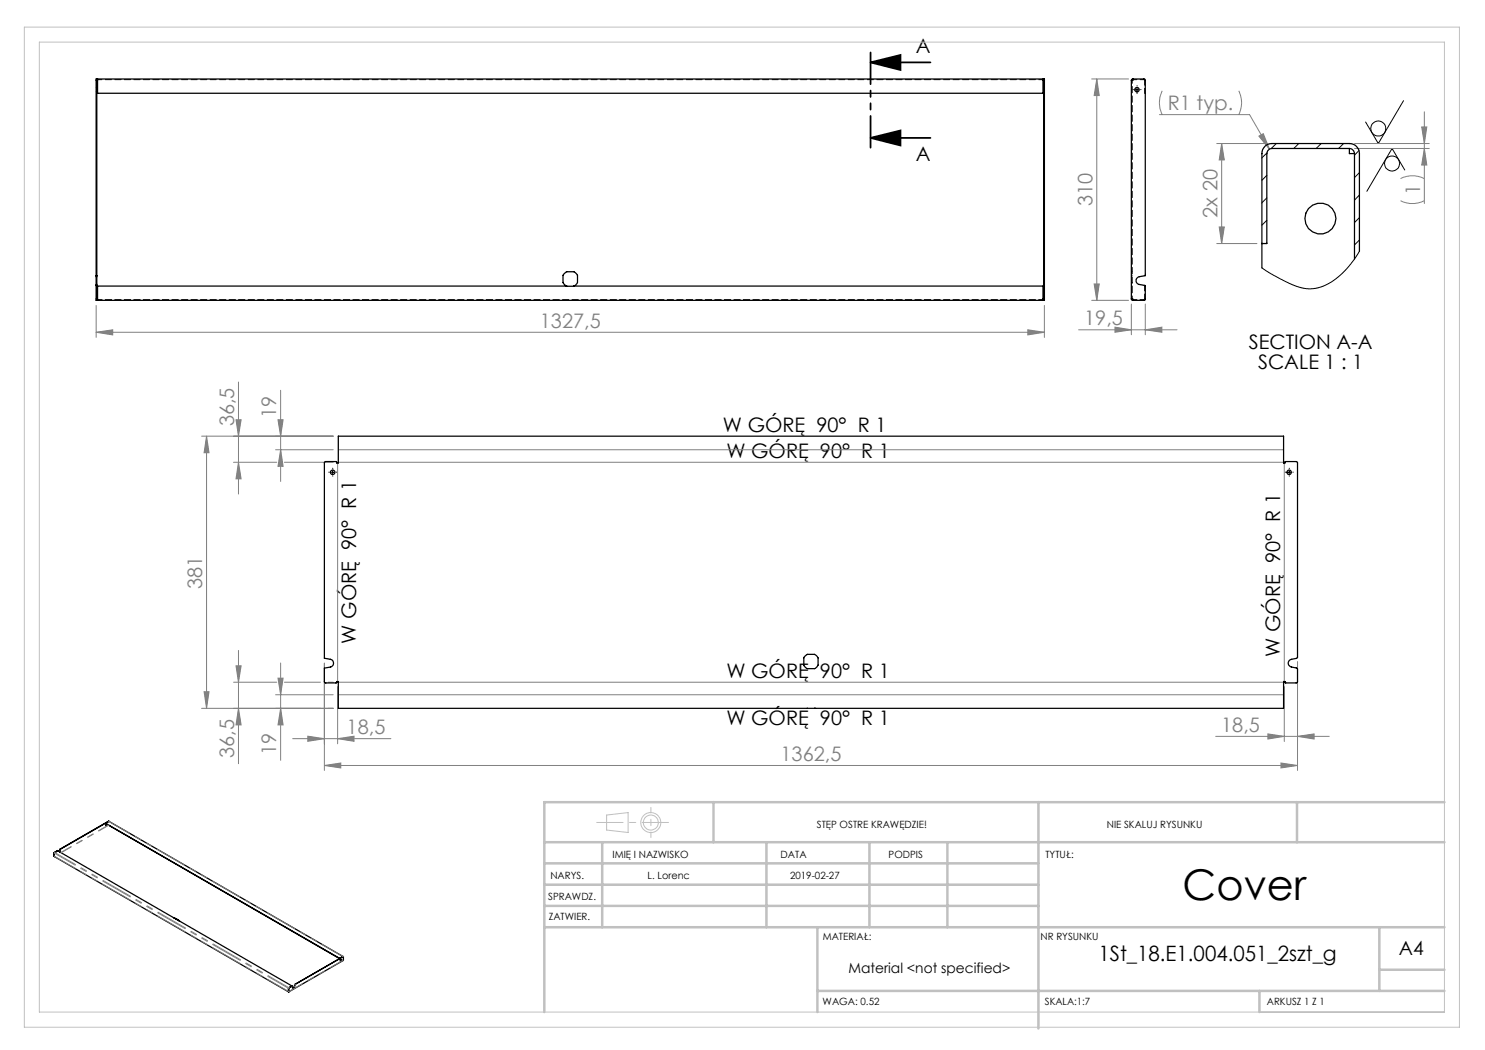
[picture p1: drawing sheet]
<svg xmlns="http://www.w3.org/2000/svg" width="297mm" height="210mm" viewBox="0 0 297 210" stroke-linecap="round" stroke-linejoin="round" font-family="sans-serif">
<g fill="none" stroke="#000" stroke-width=".2">
<path d="M227 17.9h.8M227.4 17.6v.7M280.7 20.1l-5 8.6-2.6-4.3M281 34l-2.6-4.3-5 8.6M66.2 94.5h.7M66.5 94.1v.7M257.5 94.5h.7M257.8 94.1v.7"/>
<circle cx="275.6" cy="25.7" r="1.49"/>
<circle cx="278.4" cy="32.7" r="1.51"/>
</g>
<path d="M174.1 12.5l6-1.5v3zM174.1 12.5h12M174.1 27.6l6-1.5v3zM174.1 27.6h12" fill="none" stroke="#000" stroke-width=".35"/>
<g fill="none" stroke="#c0c0c0" stroke-width=".2">
<path d="M4.9 5.4h287v200h-287zM7.9 8.4h281v194h-281zM121.3 163l4.3-.5v4l-4.3-.5z"/>
<circle cx="130.2" cy="164.5" r="2"/>
<circle cx="130.2" cy="164.5" r="1.49"/>
</g>
<g fill="none" stroke="#808080" stroke-width=".2">
<path d="M218.3 15.8h7.4M219.4 15.8l.5 3.3h-1.1zM219.4 15.8v44.3M232.4 18.2a5.3 5.3 0 0 0 0 4.7M247.8 18.2l.1 .3a5.2 5.2 0 0 1-.1 4.4M231.9 22.9h18l4 6.9M243.3 28.7h10.1M244.3 28.7l.6 3.3h-1.1zM244.3 28.7v20M251.8 27.2l.9-.5 1.2 3.1zM270.9 28.7h15M270.9 29.7h15"/>
<path d="M280.1 35.7a5.3 5.3 0 0 1 4.8 0M284.3 25.4h1.1l-.5 3.3zM284.9 29.7l.5 3.3h-1.1zM284.9 22.4v18.3M218.8 56.8h1.1l-.5 3.3zM243.3 48.7h8.1M243.8 45.4h1.1l-.6 3.3zM280.1 40.1a5.3 5.3 0 0 0 4.8 0M19.2 66.5l3.3-.5v1zM19.2 61.1v6.4M19.2 66.5h189.7M47.7 76.4v22.4"/>
<path d="M56.1 78.1v18.2M205.6 66l3.3 .5-3.3 .5zM208.9 61.1v6.4M215.7 66h19.7M218.3 60.1h7.4M223 65.4l3.3 .6-3.3 .5zM226.3 60.8v6.1M229.1 66l3.3-.6v1.1zM229.1 60.8v6.1M40.3 87.2h26.3M41.3 87.2v54.5M41.3 87.2l.5 3.3h-1z"/>
<path d="M46.7 92.5h8.7M47.2 84h1l-.5 3.2zM47.7 92.5l.5 3.3h-1zM55.1 89.9h11.5M55.6 84h1l-.5 3.2zM56.1 89.9l.5 3.4h-1zM56.9 92.5h9.7M67.5 92.6v43.7M67.7 92.5h189M67.7 89.9h189M256.9 92.6v43.7M40.8 138.4h1l-.5 3.3z"/>
<path d="M46.7 136.4h8.7M47.2 133.2h1l-.5 3.2zM47.7 130.1v22.6M55.1 139h11.5M55.6 135.6h1l-.5 3.4zM56.1 132.6v19.5M56.9 136.4h7.2M64.9 132.6v21.5M65.6 136.4h1M67.5 137.3v11.5M67.7 136.4h189M67.7 139h189"/>
<path d="M256.9 137.3v11M259.5 132.4v21.7M40.3 141.7h26.3M47.7 141.7l.5 3.3h-1zM56.1 141.7l.5 3.3h-1zM58.5 147.7h19.7M61.6 147.2l3.3 .5-3.3 .6zM64.9 153.1l3.3-.5v1zM64.9 153.1h194.6M67.5 147.7l3.3-.5v1.1zM243.1 147.3h22.8M253.6 146.8l3.3 .5-3.3 .5z"/>
<path d="M256.2 152.6l3.3 .5-3.3 .5zM259.5 147.3l3.3-.5v1z"/>
</g>
<path d="M226.7 17.9h-.1M227.4 17.2v-.1M227.4 18.6v.1M228.1 17.9h.1M65.8 94.4h.1M66.6 93.7v-.1M66.6 95.2h.1M67.3 94.4h.1M257.1 94.4h.1M257.9 93.7v-.1M257.9 95.2h.1M258.6 94.4h.1" fill="none" stroke="#000" stroke-width=".2" stroke-dasharray="15.2 1.3 1.3 1.3"/>
<path d="M174.1 10.5v19.1" fill="none" stroke="#000" stroke-width=".35" stroke-dasharray="6.3 1.3 1.3 1.3 1.3 1.3"/>
<path d="M133.7 164.5h-14.4" fill="none" stroke="#c0c0c0" stroke-width=".2" stroke-dasharray="15.2 1.3 1.3 1.3" stroke-dashoffset="10"/>
<path d="M130.2 161.5v6" fill="none" stroke="#c0c0c0" stroke-width=".2" stroke-dasharray="15.2 1.3 1.3 1.3" stroke-dashoffset="14.1"/>
<g fill="none" stroke="#c0c0c0" stroke-width=".5">
<path d="M108.9 176.9h98.8M108.9 172.7h98.8M108.9 168.4h180M120.4 168.4v17M142.7 160.4v8M153.3 168.4v17M173.9 168.4v17M189.5 168.4v17M207.7 160.4v45.3M259.4 160.4v8M288.9 160.4h-180v42M108.9 181.2h98.8"/>
<path d="M108.9 185.4h180M163.5 198.2h125.4M163.5 185.4v17M251.9 198.2v4.2M275.9 185.4v12.8M275.9 193.9h13"/>
</g>
<path d="M174.1 12.5l6-1.5v3zM174.1 27.6l6-1.5v3z" fill="#000"/>
<g fill="#808080">
<path d="M19.2 66.5l3.3-.5v1zM205.6 66l3.3 .5-3.3 .5zM251.8 27.2l2.1 2.6-1.2-3.1z"/>
<path d="M223 65.4l3.3 .6-3.3 .5zM229.1 66l3.3-.6v1.1z"/>
<path d="M64.9 153.1l3.3-.5v1zM256.2 152.6l3.3 .5-3.3 .5zM253.6 146.8l3.3 .5-3.3 .5zM259.5 147.3l3.3-.5v1zM61.6 147.2l3.3 .5-3.3 .6zM67.5 147.7l3.3-.5v1.1z"/>
<path d="M218.8 56.8h1.1l-.5 3.3zM219.4 15.8l.5 3.3h-1.1z"/>
<path d="M243.8 45.4h1.1l-.6 3.3zM244.3 28.7l.6 3.3h-1.1zM284.9 29.7l.5 3.3h-1.1zM284.3 25.4h1.1l-.5 3.3z"/>
<path d="M56.1 141.7l.5 3.3h-1zM55.6 135.6h1l-.5 3.4zM56.1 89.9l.5 3.4h-1zM55.6 84h1l-.5 3.2z"/>
<path d="M47.7 141.7l.5 3.3h-1zM47.2 133.2h1l-.5 3.2z"/>
<path d="M47.2 84h1l-.5 3.2zM47.7 92.5l.5 3.3h-1zM41.3 87.2l.5 3.3h-1zM40.8 138.4h1l-.5 3.3z"/>
</g>
<g fill="none" stroke="#000" stroke-width=".25">
<path d="M19.4 16.1v-.3h-.2v44.3h.2v-.3M19.4 16.1v43.7M19.4 16.1h.1M19.5 16.1v-.3h189.1v.3M19.5 16.1v2.6h189.1v-2.6M208.6 16.1h.1M208.7 16.1v-.3h.2v44.3h-.2v-.3M208.7 16.1v43.7M226.3 16.1l.2-.3h2.3l.3 .2v39.1l-1.2 .2a.79 .79 0 0 0-.7 .8 .79 .79 0 0 0 .7 .8l1.2 .2-.1 2.9-2.6 .1-.1-.3M226.3 16.1v43.7M226.6 15.9v.2h-.3M226.6 15.9l-.2 .2"/>
<path d="M226.7 15.8l-.1 .1M269.9 29.7h-15.5a1.09 1.09 0 0 0-1 1v18h-1M269.9 29.7a1.09 1.09 0 0 1 1 1M269.9 29.7v1h1M270.9 30.7v21.1M19.2 55.1h.2M19.2 57.1h.2M19.4 59.8h.1M19.5 59.8v.3h189.1v-.3M113.3 57.2h-93.8v2.6M113.3 57.2l-.7-.7v-1.4l.7-.7h1.5l.7 .7v1.4l-.7 .7M113.3 57.2h1.5"/>
<path d="M114.8 57.2h93.8v2.6M208.6 59.8h.1M226.3 59.8h.3v.1M226.4 59.8l.2 .1M226.6 59.9l.1 .2M271.9 50.3v-19.6a1.99 1.99 0 0 0-2-2h-15.5a1.99 1.99 0 0 0-2 2v22.9M67.7 87.2h189v5.4h.3l.1-.3h2.2l.2 .2v39l-1.2 .4a.78 .78 0 0 0-.7 .7 .78 .78 0 0 0 .7 .8l1 .2 .2 .2v2.6l-.2 .2h-2.2l-.1-.3h-.3v5.4h-189v-5.4h-.4v.3h-2.2l-.2-.2v-2.8l1.2-.2a.79 .79 0 0 0 .6-.8 .79 .79 0 0 0-.6-.7l-1.2-.3v-39.1l.2-.2h2.2v.3h.4zM161 131.3l.5-.4h1.4l.3 .2 .4 .5v1.4l-.3 .4-.4 .3h-1.4l-.5-.3-.2-.4v-1.4zM161.4 141.7h.1M162.9 141.7h.1M10.8 170.6l.1 .7 46.8 27.1M10.8 171.2l.1 .1"/>
<path d="M11.6 170.2l-.7 .5M11.6 170.1l-.8 .5M11.6 170.1l-.8 .4v.7M11.6 170.2l23.2 13.4M11.6 170.1v.1M12 169.8l-.1 .5M12 169.8l.1 .1M12.1 169.9l-.1 .5M21.1 164.7l46.8 27M21.3 164.9l-.1 .2M21.7 164.3h.1M21.7 164.3l-9.6 5.6"/>
<path d="M21.8 164.3h.1M21.8 164.3l-9.8 5.5M21.8 164.3l-.7 .4M21.8 164.3l46.8 27-.7 .4M34.8 183.6h.1M34.8 183.6l.4 .2M35.2 183.8h.1M35.2 183.8l23.2 13.4M35.4 183.9h.1M35.5 184h.1M35.5 183.9l.4 .3M35.5 183.9v.1"/>
<path d="M35.9 184.2h.1M57.7 198.3v.1M57.7 198.3h.1M57.8 197.6l-.1 .7M57.8 197.6l-.1 .8M57.8 198.3l-.1 .1M57.8 198.3h.1M58.4 197.2l-.7 .5 .1-.1M58.4 197.2h.1M58.4 197.2l-.6 .4M59 196.9l-.2 .5-.2 .2M59 196.9l-.3 .7h-.1l-.2-.4"/>
<path d="M68.1 192h.2l-.1 .2zM68.1 192.2h.1M68.2 191.9l-.1 .3M68.6 191.3h.1M68.6 191.3l.1 .1M68.6 191.3l-9.6 5.6M68.7 191.4l-.1 .7-10.8 6.3"/>
<circle cx="227.4" cy="17.9" r=".44"/>
<circle cx="264.1" cy="43.7" r="3.1"/>
<circle cx="66.5" cy="94.5" r=".45"/>
<circle cx="257.8" cy="94.5" r=".45"/>
<circle cx="21.2" cy="165" r=".14"/>
</g>
<g fill="none" stroke="#808080" stroke-width=".2" stroke-dasharray="6.3 1.3 1.3 1.3 1.3 1.3">
<path d="M10.8 171.2h.1M10.9 170.6h-.1M10.9 170.5h.1M12 170.2h.1M21.8 164.3l-.1-.1M57.7 198.3h.1M57.7 197.6v.1M57.8 197.7h-.1M57.8 197.6v-.1M57.8 197.6h.1M58.4 197.2h.1M58.9 197.3h.1"/>
<path d="M59 197h-.1M59 196.8v.1M68.6 191.3h.1"/>
</g>
<path d="M57.8 198.3l10.8-6.3" fill="none" stroke="#808080" stroke-width=".2" stroke-dasharray="6.3 1.3 1.3 1.3 1.3 1.3" stroke-dashoffset="3.3"/>
<path d="M21.8 164.3l46.8 27M57.7 197.7l-46.8-27.1M57.7 198.3l-46.8-27M57.8 197.5l-46.8-27" fill="none" stroke="#808080" stroke-width=".2" stroke-dasharray="6.3 1.3 1.3 1.3 1.3 1.3" stroke-dashoffset="1.6"/>
<path d="M21.7 165l-9.5 5.5M21.8 165l-9.5 5.5" fill="none" stroke="#808080" stroke-width=".2" stroke-dasharray="6.3 1.3 1.3 1.3 1.3 1.3" stroke-dashoffset="4"/>
<path d="M19.5 15.9h189.1M208.6 59.9h-189.1" fill="none" stroke="#000" stroke-width=".2" stroke-dasharray="1.3 .6" stroke-dashoffset=".4"/>
<g fill="none" stroke="#000" stroke-width=".2" stroke-dasharray="1.3 .6">
<path d="M19.3 18.4h.1M19.4 16.1h-.1M19.4 17.5h-.1M208.8 16.1h.1M208.8 18.4h.1M208.9 17.5h-.1M228.9 16.1l-.1-.2M229.1 18.6h-.2M19.4 59.8h-.1M208.8 59.8h.1M226.4 55.1h-.1M226.4 56.5h-.1"/>
<path d="M226.4 57.2h-.1M226.4 54.3h-.1M228.8 59.9l.1-.1M228.8 55.1l.3-.2M229.1 57.2h-.2M229.1 57.3l-.3-.2"/>
</g>
<path d="M226.4 16.1v43.7" fill="none" stroke="#000" stroke-width=".2" stroke-dasharray="1.3 .6" stroke-dashoffset=".7"/>
<path d="M228.8 15.9h-2.2M226.6 59.9h2.2" fill="none" stroke="#000" stroke-width=".2" stroke-dasharray="1.3 .6" stroke-dashoffset=".5"/>
<path d="M228.9 16.1v2.5M228.9 57.2v2.6" fill="none" stroke="#000" stroke-width=".2" stroke-dasharray="1.3 .6" stroke-dashoffset=".3"/>
<g fill="none" stroke="#000" stroke-width=".2">
<path d="M253.4 35.1l-1 1M253.4 39.6l-1 1M253.4 30.6l-1 1M255.3 28.7l-1.1 1M259.8 28.7l-1 1M264.2 28.7l-1 1M268.7 28.7l-1 1M271.8 30.1l-.9 .9M271.9 34.5l-1 1M271.9 39l-1 1M253.4 44.1l-1 .9M253.4 48.5l-.2 .2"/>
<path d="M271.9 43.5l-1 1M271.9 48l-1 1M271.9 50.3l-1.1 1.7-1.3 1.6-1.8 1.7-2 1.4-1 .5-1.5 .5h-2l-2.2-.5-4.3-2.1-2.3-1.5"/>
</g>
<text font-size="8.5" x="236.5" y="179.9">Cover</text>
<text font-size="4.2" x="219.7" y="192.2">1St_18.E1.004.051_2szt_g</text>
<g font-size="4">
<text x="183.2" y="10.6">A</text>
<text x="183.2" y="32.1">A</text>
<text x="249.8" y="69.7">SECTION A-A</text>
<text x="251.6" y="73.7">SCALE 1 : 1</text>
<text x="144.6" y="86.4">W GÓRĘ 90° R 1</text>
<text x="145.3" y="91.5">W GÓRĘ 90° R 1</text>
<text x="71.2" y="128.7" transform="rotate(-90 71.2 128.7)">W GÓRĘ 90° R 1</text>
<text x="256" y="131.3" transform="rotate(-90 256 131.3)">W GÓRĘ 90° R 1</text>
<text x="145.3" y="135.6">W GÓRĘ 90° R 1</text>
<text x="145.3" y="145.1">W GÓRĘ 90° R 1</text>
</g>
<g font-size="4" fill="#808080">
<text x="233.6" y="22.1">R1 typ.</text>
<text x="218.5" y="41.2" transform="rotate(-90 218.5 41.2)">310</text>
<text x="284" y="39" transform="rotate(-90 284 39)">1</text>
<text x="243.5" y="43.5" transform="rotate(-90 243.5 43.5)">2x 20</text>
<text x="108" y="65.6">1327,5</text>
<text x="216.8" y="65.1">19,5</text>
<text x="55.3" y="83.6" transform="rotate(-90 55.3 83.6)">19</text>
<text x="46.9" y="85.2" transform="rotate(-90 46.9 85.2)">36,5</text>
<text x="40.5" y="117.8" transform="rotate(-90 40.5 117.8)">381</text>
<text x="69.3" y="146.9">18,5</text>
<text x="244.2" y="146.4">18,5</text>
<text x="46.9" y="151.6" transform="rotate(-90 46.9 151.6)">36,5</text>
<text x="55.3" y="151" transform="rotate(-90 55.3 151)">19</text>
<text x="156.1" y="152.2">1362,5</text>
</g>
<text font-size="3.9" x="279.8" y="190.9">A4</text>
<text font-size="2.8" x="169.7" y="194.6">Material &lt;not specified&gt;</text>
<g font-size="2">
<text x="163.4" y="165.5">STĘP OSTRE KRAWĘDZIE!</text>
<text x="221.4" y="165.6">NIE SKALUJ RYSUNKU</text>
<text x="122.5" y="171.6">IMIĘ I NAZWISKO</text>
<text x="156.1" y="171.6">DATA</text>
<text x="177.7" y="171.6">PODPIS</text>
<text x="209.1" y="171.6">TYTUŁ:</text>
<text x="110.1" y="175.8">NARYS.</text>
<text x="129.5" y="175.8">L. Lorenc</text>
<text x="158" y="175.7">2019-02-27</text>
<text x="109.6" y="180">SPRAWDZ.</text>
<text x="109.7" y="184.1">ZATWIER.</text>
<text x="164.5" y="187.9">MATERIAŁ:</text>
<text x="208.1" y="188.1">NR RYSUNKU</text>
<text x="164.5" y="201">WAGA: 0.52</text>
<text x="209" y="201">SKALA:1:7</text>
<text x="253.4" y="201">ARKUSZ 1 Z 1</text>
</g>
</svg>
